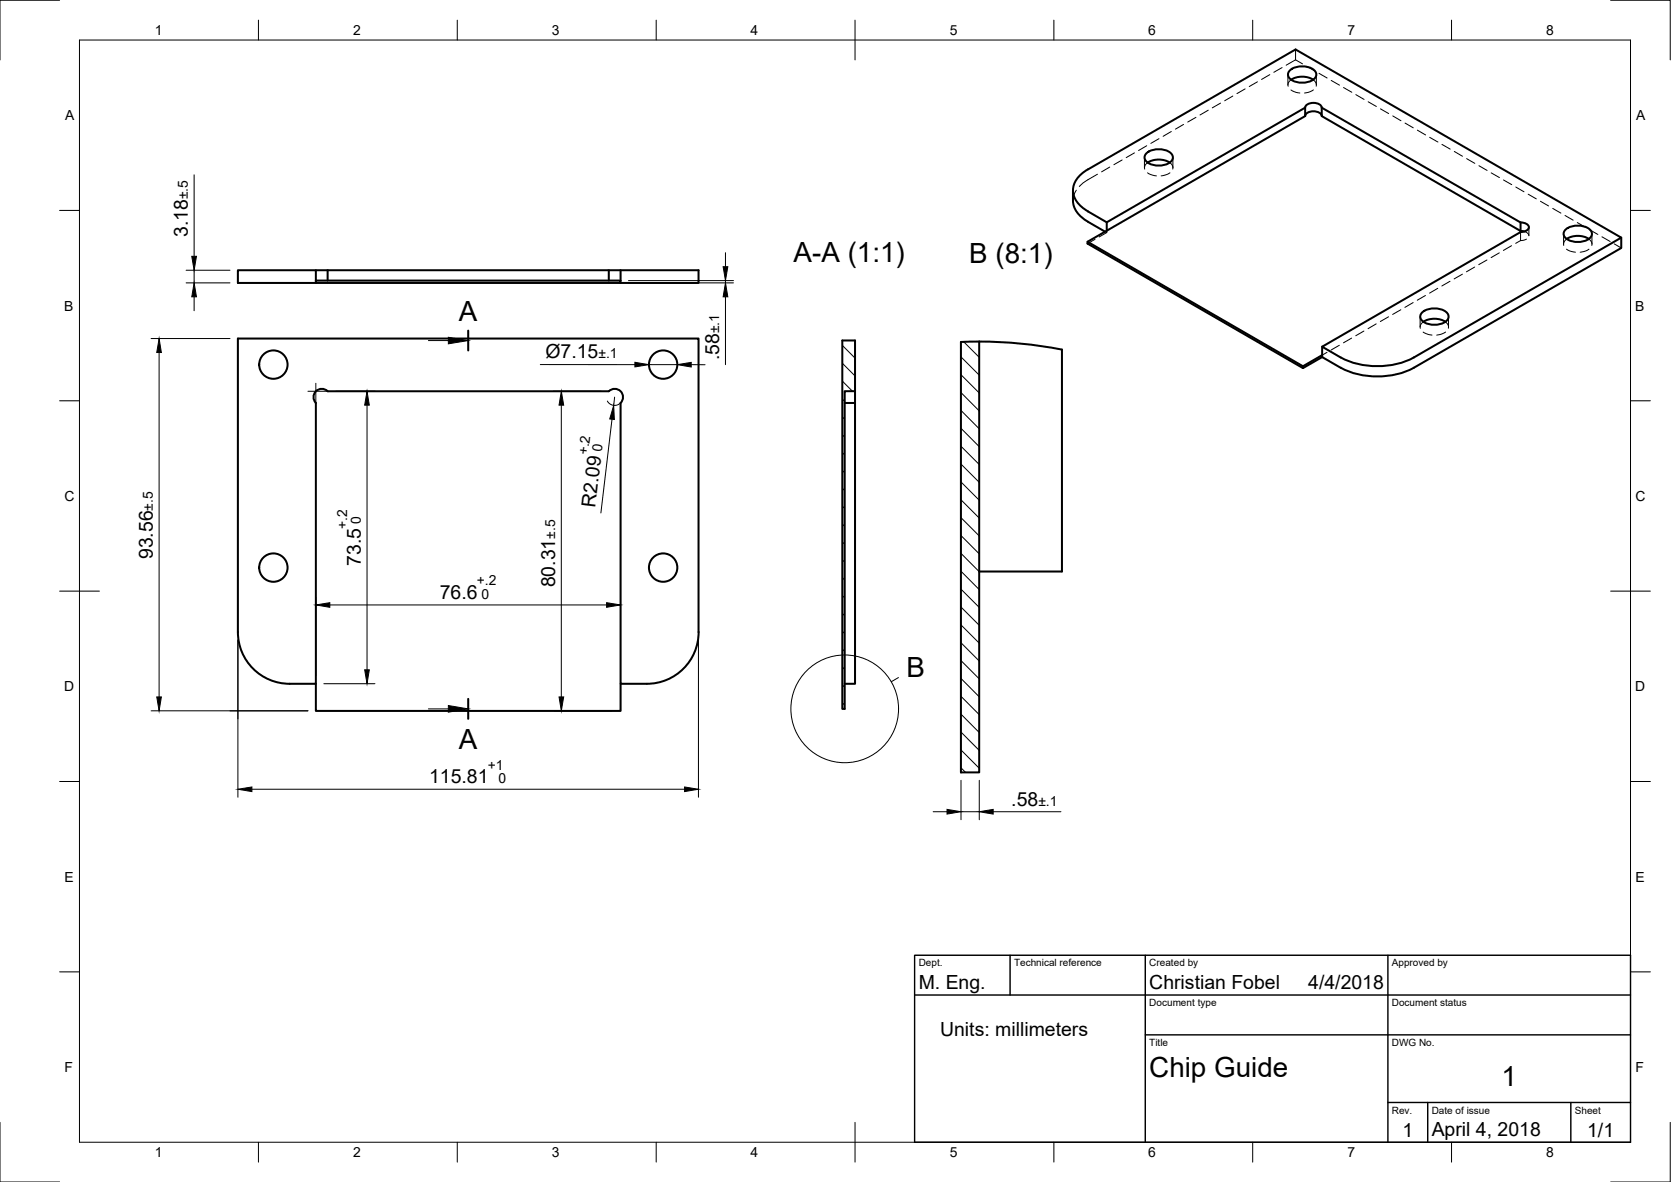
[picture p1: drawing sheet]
<svg xmlns="http://www.w3.org/2000/svg" width="420mm" height="297mm" viewBox="0 0 420 297" stroke-linecap="round" stroke-linejoin="round" font-family="sans-serif">
<!-- layer: Visible -->
<g fill="none" stroke="#000" stroke-width=".51">
<path d="M324.4 17.6a5 5 0 0 1 6.4 .5 1.73 1.73 0 0 1-1.4 2.4 5 5 0 0 1-5.4-1.1 1.35 1.35 0 0 1 .4-1.8zM288.3 38.5a5 5 0 0 1 6.4 .4 1.73 1.73 0 0 1-1.4 2.4 5 5 0 0 1-5.3-1.1 1.35 1.35 0 0 1 .3-1.7zM324.6 20a5.4 5.4 0 0 1 5.6 0M328.2 27.1l-49.9 28.8-4.7-2.7M328.2 27a2.42 2.42 0 0 1 3.5-.8l.6 .5v.3M328.2 29.2a2.42 2.42 0 0 1 3.5-.9l.6 .5v.4M328.2 29.2l-49.9 28.8v-2.1M328.2 27.1v2.1M332.3 27.1v2.1l50 28.8M332.3 27.1l50 28.8M269.8 47.8v2.6M269.8 50.4a6.4 6.4 0 0 0 3.8 5.3l4.3 2.5"/>
<path d="M273.6 53.1a6.4 6.4 0 0 1-3.8-5.7 6.7 6.7 0 0 1 3.8-4.9l52.2-30.1 81.8 47.3-52.1 30.1M278.3 58l-4.8 2.8M288.6 40.9a5.4 5.4 0 0 1 5.5 0M382.3 58.3l-49.9 28.8a27.6 27.6 0 0 0 8.4 4.2 20.7 20.7 0 0 0 14.7-1.5M382.3 55.9v2.1M382.3 58l1 .2M382.3 55.9l.6 .1a1.18 1.18 0 0 1 1.2 .4 1.18 1.18 0 0 1 0 1.3l-.7 .4-1.1 .2M393.7 57.7a5 5 0 0 1 6.4 .4 1.73 1.73 0 0 1-1.4 2.4 5 5 0 0 1-5.4-1.1 1.35 1.35 0 0 1 .4-1.7zM407.6 59.7v2.6l-52.1 30.1M59.8 67.9h115.8v3.2h-115.8zM79.4 71.1v-.6h76.6v.6M79.4 67.9v2.6"/>
<path d="M82.4 67.9v2.6M153.1 67.9v2.6M156 67.9v2.6M357.6 78.5a5 5 0 0 1 6.4 .4 1.73 1.73 0 0 1-1.4 2.4 5 5 0 0 1-5.3-1.1 1.35 1.35 0 0 1 .3-1.7zM393.9 60a5.4 5.4 0 0 1 5.6 0M211.8 85.6h3.2v12.7h-2.6v79.8h-.6zM215 98.3v73.5h-2.6M241.6 85.9l4.6-.1v108.3h-4.6zM246.2 85.8l10.5 .5 10.3 1.6v55.7h-20.8M327.6 92l-54.1-31.2v.4l54.1 31.3 4.8-2.8a28.1 28.1 0 0 0 8.4 4.2 20.7 20.7 0 0 0 14.7-1.5M332.4 87.1v2.6M332.4 89.2l-4.8 2.8v.5"/>
<path d="M357.9 80.9a5.4 5.4 0 0 1 5.5 0M79.4 101.3v70.5h-6.6M79.4 101.3a2.08 2.08 0 0 1 0-3 2.08 2.08 0 0 1 3 0h70.7a2.09 2.09 0 0 1 2.9 0 2.09 2.09 0 0 1 0 3v70.5h6.6M212.4 101.3h2.6M79.4 171.8v6.9h76.6v-6.9M162.7 171.8a13 13 0 0 0 12.9-13v-73.7h-115.8v73.7a13 13 0 0 0 13 13"/>
<circle cx="68.7" cy="91.6" r="3.6"/>
<circle cx="166.7" cy="91.6" r="3.6"/>
<circle cx="68.7" cy="142.6" r="3.6"/>
<circle cx="166.7" cy="142.6" r="3.6"/>
</g>
<!-- layer: Hidden -->
<g fill="none" stroke="#000" stroke-width=".25">
<path d="M319.3 18.8l-2.1 1.2M322.4 17l-2.1 1.2M323.8 18.7v2.6M325.8 12.4v2.6M325.8 15l-2.4 1.4M325.8 15l1.7 1.1M328.5 16.6l2.1 1.2M331 18.7v2.6M331.6 18.4l2.1 1.2M285.2 38.4l-2 1.2M287.8 39.6v2.6M288.3 36.6l-2 1.2"/>
<path d="M291.4 34.8l-2 1.2M294.5 33l-2 1.3M294.9 39.6v2.6M297.6 31.3l-2 1.2M300.7 29.5l-2.1 1.2M303.8 27.7l-2.1 1.2M306.9 25.9l-2.1 1.2M310 24.1l-2.1 1.2M313.1 22.3l-2.1 1.2M316.2 20.6l-2.1 1.1M324.6 22.6l1.3 .6 .9 .2M324.6 20.1l-.7 .8v.8"/>
<path d="M330.2 20.1l.7 .8v.8M330.2 22.6l-1.2 .6-1 .2M334.7 20.2l2.1 1.2M337.8 22l2.1 1.2M340.9 23.8l2.1 1.2M344 25.6l2.1 1.2M347.1 27.4l2.1 1.1M350.2 29.1l2.1 1.2M353.3 30.9l2 1.2M356.4 32.7l2.1 1.2M359.5 34.5l2 1.2M362.6 36.3l2 1.2"/>
<path d="M365.7 38.1l2 1.2M368.8 39.9l2 1.1M270.6 47.8l-.6 1.5-.2 1.1M275.9 43.8l-3 1.8-1.5 1.3M277.9 58.2l.4 .2M278.3 58.4l-1.9 1.1M278.3 58v.4M279 42l-2 1.2M282.2 40.2l-2.1 1.2M288.5 43.4l.8 .5 1.5 .3M288.6 40.9l-.7 .8-.1 .8M294.1 40.9l.7 .8 .1 .8"/>
<path d="M294.2 43.4l-.8 .5-1.4 .3M371.9 41.6l2 1.2M374.9 43.4l2.1 1.2M378 45.2l2.1 1.2M381.1 47l2.1 1.2M382.3 58.3v2.2l-1.2 .7M383.3 58.2l.9 .5 .2 .4M384.2 48.8l2.1 1.2M384.4 57.1v2.2M387.3 50.6l2.1 1.2M390.4 52.4l2.1 1.2M393.1 58.8v2.5"/>
<path d="M393.5 54.2l2.1 1.1M396.6 55.9l2.1 1.2M399.7 57.7l2.1 1.2M400.3 58.8v2.5M402.8 59.5l2.1 1.2M275.3 60.1l-1.8 1.1M349.1 79.6l-2 1.2M352.2 77.8l-2 1.2M355.3 76l-2 1.2M357.1 79.6v2.6M358.4 74.3l-2 1.1M361.5 72.5l-2 1.2"/>
<path d="M364.2 79.6v2.6M364.6 70.7l-2.1 1.2M367.7 68.9l-2.1 1.2M370.8 67.1l-2.1 1.2M373.9 65.3l-2.1 1.2M377 63.5l-2.1 1.2M380.1 61.8l-2.1 1.1M383.8 60.1l-1.5 .4M393.9 62.6l.8 .5 1.4 .3M393.9 60.1l-.7 .8v.8M399.5 60.1l.7 .8v.8M399.5 62.6l-.8 .5-1.4 .3"/>
<path d="M405.9 61.3l1.7 1M333.7 88.5l-1.3 .7M336.8 86.8l-2.1 1.2M339.9 85l-2.1 1.2M342.9 83.2l-2 1.2M346 81.4l-2 1.2M357.8 83.4l1.3 .6 1 .2M357.9 80.9l-.7 .8-.1 .8M363.4 80.9l.7 .8 .1 .8M363.5 83.4l-1.3 .6-.9 .2"/>
</g>
<!-- layer: Border -->
<g fill="none" stroke="#000" stroke-width=".25">
<path d="M15 .1h-15v15M20 10.1h390v276.9h-390zM65 5.1v5M115 5.1v5M165 5.1v5M215 5.1v10M265 5.1v5M315 5.1v5M365 5.1v5M405 .1h15v15M15 52.9h5M410 52.9h5"/>
<path d="M15 100.7h5M410 100.7h5M15 148.6h10M405 148.6h10M15 196.4h5M410 196.4h5M15 244.2h5M410 244.2h5M0 282.1v14.9h15M65 287v5M115 287v5M165 287v5"/>
<path d="M215 282.1v9.9M265 287v5M315 287v5M365 287v5M420 282.1v14.9h-15"/>
</g>
<!-- layer: TitleBlock -->
<path d="M230 240.1h180v46.9h-180zM230 250h180M254 240.1v9.9M288 240.1v46.9M349 240.1v46.9M288 260.1h122M349 277.1h61M359 277.1v9.9M395 277.1v9.9" fill="none" stroke="#000" stroke-width=".36"/>
<!-- layer: Dimensions -->
<g fill="none" stroke="#000" stroke-width=".25">
<path d="M48.8 43.9v20.5M46.8 71.1h11M46.8 67.9h11M48.8 67.9v3.2M48.8 74.6v3.5M158 70.5h26.4M158 71.1h26.4M182.4 63.5v3.5M182.4 70.5v.6M182.4 74.6v17M38 85.1h19.8M40 88.6v86.5"/>
<path d="M77.4 98.3h5M79.4 96.3v5M84.4 98.3h9.9M135.8 91.6h23.8M139.1 98.3h12M154.5 99.8l-.2 2.1M163.2 91.6h7.1M173.8 91.6l3.5 .1M92.3 101.8v66.5M141.1 101.8v73.3M152.7 100.8a2.08 2.08 0 0 0 3.3 .5M153.9 105.4l-2.8 23.5"/>
<path d="M79.4 150v19.8M82.9 152h69.6M156 150v19.8M38 178.6h39.4M59.8 160.8v39.5M81.4 171.8h12.9M139.1 178.6h14.9M175.6 160.8v39.5M63.3 198.3h108.8M241.6 196.1v9.9M246.2 196.1v9.9M234.6 204h3.5"/>
<path d="M241.6 204h4.6M249.7 204h17.1"/>
</g>
<g fill="#000" stroke="#000" stroke-width=".25">
<path d="M48.8 71.1l.6 3.5h-1.2zM48.2 64.4h1.2l-.6 3.5zM181.8 67h1.2l-.6 3.5zM182.4 71.1l.6 3.5h-1.2zM40 85.1l.6 3.5h-1.2zM159.6 91l3.6 .6-3.6 .6zM170.3 91.6l3.5-.5v1.1zM92.3 98.3l.6 3.5h-1.2zM141.1 98.3l.6 3.5h-1.1zM154.3 101.9l.2 3.5-1.2-.1zM79.4 152l3.5-.5v1.1zM152.5 151.5l3.5 .5-3.5 .6z"/>
<path d="M39.4 175.1h1.2l-.6 3.5zM91.7 168.3h1.2l-.6 3.5zM140.6 175.1h1.1l-.6 3.5zM59.8 198.3l3.5-.5v1.1zM172.1 197.8l3.5 .5-3.5 .6zM238.1 203.4l3.5 .6-3.5 .6zM246.2 204l3.5-.6v1.2z"/>
</g>
<!-- layer: Annotations -->
<path d="M117.7 83.1v5M117.7 175.6v5" fill="none" stroke="#000" stroke-width=".51"/>
<g fill="none" stroke="#000" stroke-width=".25">
<path d="M107.7 85.6h5M107.7 178.1h5M225.9 170.3l-1.8 1"/>
<circle cx="212.4" cy="178.1" r="13.5"/>
</g>
<path d="M112.7 84.8l5 .8-5 .8zM112.7 177.3l5 .8-5 .9z" fill="#000" stroke="#000" stroke-width=".25"/>
<!-- layer: Hatching -->
<g fill="none" stroke="#000" stroke-width=".25">
<path d="M211.8 95.8l2.6 2.5M211.8 91.3l3.2 3.2M211.8 86.8l3.2 3.2M241.6 98.7l4.6 4.6M241.6 94.2l4.6 4.6M241.6 89.7l4.6 4.6M242.3 85.9l3.9 3.9M211.8 118.2l.6 .6M211.8 113.8l.6 .5M211.8 109.3l.6 .5M211.8 104.8l.6 .6M211.8 100.3l.6 .6"/>
<path d="M241.6 116.6l4.6 4.6M241.6 112.1l4.6 4.6M241.6 107.6l4.6 4.7M241.6 103.2l4.6 4.6M211.8 136.2l.6 .6M211.8 131.7l.6 .6M211.8 127.2l.6 .6M211.8 122.7l.6 .6M241.6 139.1l4.6 4.6M241.6 134.6l4.6 4.6M241.6 130.1l4.6 4.6M241.6 125.6l4.6 4.6"/>
<path d="M241.6 121.1l4.6 4.6M211.8 158.7l.6 .5M211.8 154.2l.6 .5M211.8 149.7l.6 .5M211.8 145.2l.6 .6M211.8 140.7l.6 .6M241.6 157l4.6 4.6M241.6 152.6l4.6 4.5M241.6 148.1l4.6 4.6M241.6 143.6l4.6 4.6M211.8 176.6l.6 .6M211.8 172.1l.6 .6"/>
<path d="M211.8 167.6l.6 .6M211.8 163.1l.6 .6M241.6 179.5l4.6 4.6M241.6 175l4.6 4.6M241.6 170.5l4.6 4.6M241.6 166l4.6 4.6M241.6 161.5l4.6 4.6M241.6 193l1.2 1.1M241.6 188.5l4.6 4.6M241.6 184l4.6 4.6"/>
</g>
<g font-size="7">
<text x="199.5" y="65.9">A-A (1:1)</text>
<text x="243.7" y="66.1">B (8:1)</text>
<text x="115.4" y="80.6">A</text>
<text x="227.9" y="170.2">B</text>
<text x="115.4" y="188.1">A</text>
<text x="289" y="270.6">Chip Guide</text>
<text x="377.5" y="273">1</text>
</g>
<g font-size="4.9">
<text x="47.2" y="59.6" transform="rotate(-90 47.2 59.6)">3.18</text>
<text x="137.1" y="90">Ø7.15</text>
<text x="180.8" y="90.6" transform="rotate(-90 180.8 90.6)">.58</text>
<text x="149.7" y="127.6" transform="rotate(-83 149.7 127.6)">R2.09</text>
<text x="38.4" y="140.5" transform="rotate(-90 38.4 140.5)">93.56</text>
<text x="90.7" y="142.2" transform="rotate(-90 90.7 142.2)">73.5</text>
<text x="139.6" y="147.6" transform="rotate(-90 139.6 147.6)">80.31</text>
<text x="110.6" y="150.5">76.6</text>
<text x="107.9" y="196.8">115.81</text>
<text x="254.3" y="202.4">.58</text>
<text x="231" y="248.5">M. Eng.</text>
<text x="289" y="248.5">Christian Fobel</text>
<text x="329" y="248.5">4/4/2018</text>
<text x="236.4" y="260.4">Units: millimeters</text>
<text x="352.6" y="285.7">1</text>
<text x="360" y="285.5">April 4, 2018</text>
<text x="399.1" y="285.7">1/1</text>
</g>
<g font-size="3.5">
<text x="39" y="8.8">1</text>
<text x="88.8" y="8.8">2</text>
<text x="138.8" y="8.8">3</text>
<text x="188.7" y="8.8">4</text>
<text x="238.8" y="8.8">5</text>
<text x="288.7" y="8.8">6</text>
<text x="338.8" y="8.8">7</text>
<text x="388.8" y="8.8">8</text>
<text x="16.4" y="30.2">A</text>
<text x="411.4" y="30.2">A</text>
<text x="47.2" y="50.1" transform="rotate(-90 47.2 50.1)">±.5</text>
<text x="16.2" y="78">B</text>
<text x="180.8" y="83.8" transform="rotate(-90 180.8 83.8)">±.1</text>
<text x="411.2" y="78">B</text>
<text x="150.5" y="90">±.1</text>
<text x="151.3" y="113.7" transform="rotate(-83 151.3 113.7)">0</text>
<text x="147.8" y="114.5" transform="rotate(-83 147.8 114.5)">+.2</text>
<text x="16.2" y="125.9">C</text>
<text x="411.2" y="125.9">C</text>
<text x="38.4" y="128.3" transform="rotate(-90 38.4 128.3)">±.5</text>
<text x="90.7" y="131.8" transform="rotate(-90 90.7 131.8)">0</text>
<text x="87.3" y="132.9" transform="rotate(-90 87.3 132.9)">+.2</text>
<text x="139.6" y="135.4" transform="rotate(-90 139.6 135.4)">±.5</text>
<text x="119.9" y="147.1">+.2</text>
<text x="121" y="150.5">0</text>
<text x="16.2" y="173.7">D</text>
<text x="411.2" y="173.7">D</text>
<text x="122.7" y="193.4">+1</text>
<text x="125.3" y="196.8">0</text>
<text x="261.1" y="202.4">±.1</text>
<text x="16.2" y="221.6">E</text>
<text x="411.2" y="221.6">E</text>
<text x="16.2" y="269.4">F</text>
<text x="411.2" y="269.4">F</text>
<text x="39" y="290.8">1</text>
<text x="88.8" y="290.8">2</text>
<text x="138.8" y="290.8">3</text>
<text x="188.7" y="290.8">4</text>
<text x="238.8" y="290.8">5</text>
<text x="288.7" y="290.8">6</text>
<text x="338.8" y="290.8">7</text>
<text x="388.8" y="290.8">8</text>
</g>
<g font-size="2.5">
<text x="231" y="242.9">Dept.</text>
<text x="255" y="242.9">Technical reference</text>
<text x="289" y="242.9">Created by</text>
<text x="350" y="242.9">Approved by</text>
<text x="289" y="252.8">Document type</text>
<text x="350" y="252.8">Document status</text>
<text x="289" y="262.9">Title</text>
<text x="350" y="262.9">DWG No.</text>
<text x="350" y="279.9">Rev.</text>
<text x="360" y="279.9">Date of issue</text>
<text x="396" y="279.9">Sheet</text>
</g>
</svg>
